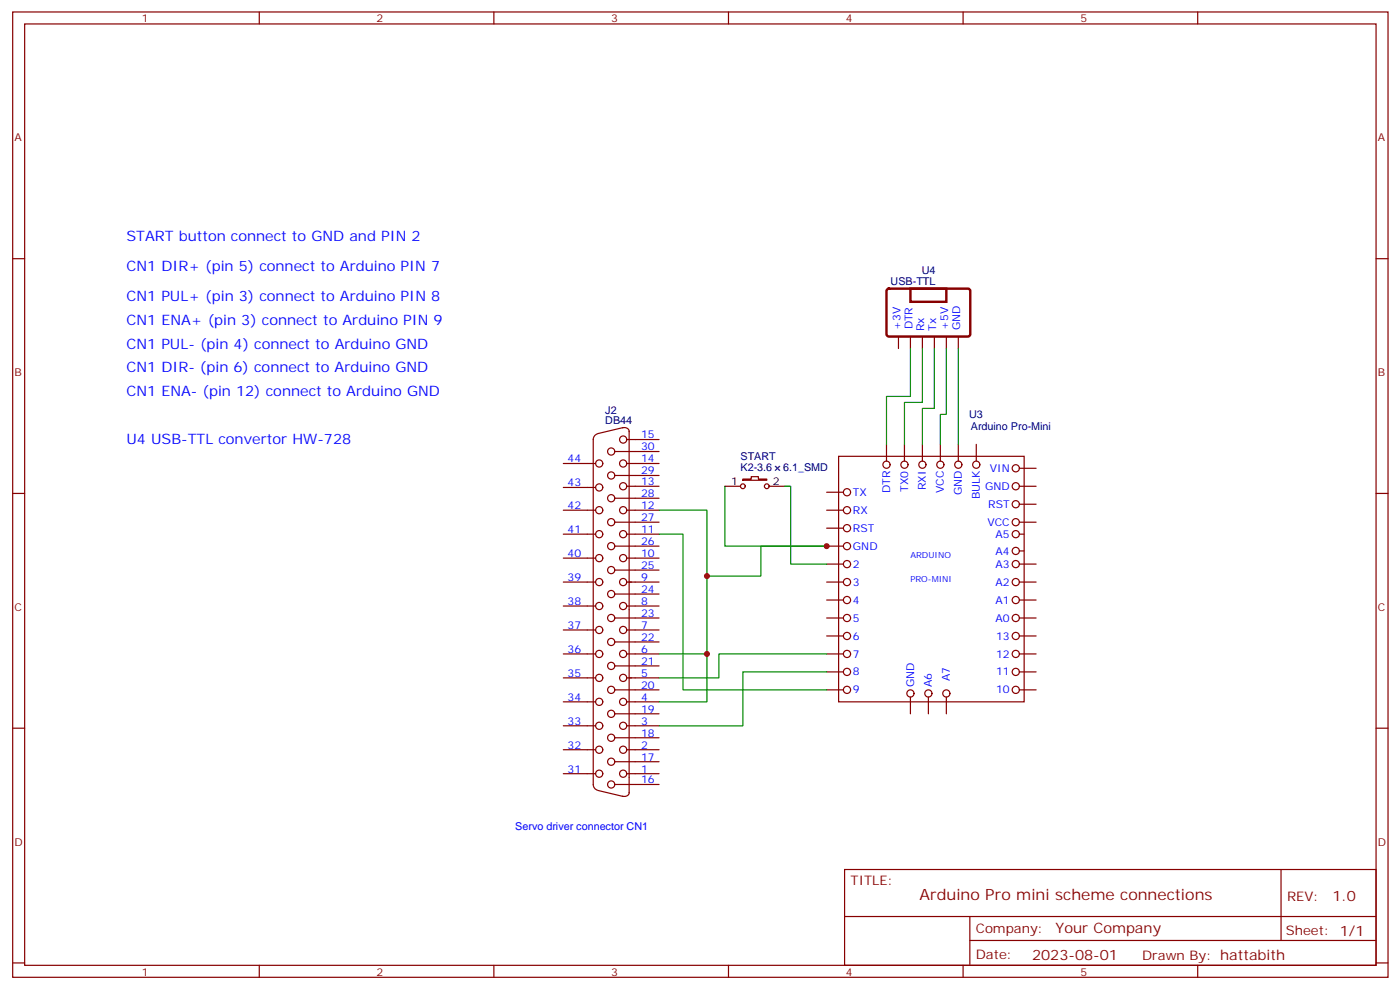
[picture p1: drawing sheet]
<svg xmlns="http://www.w3.org/2000/svg" width="413mm" height="292mm" viewBox="0 0 413 292" stroke-linecap="round" stroke-linejoin="round" font-family="sans-serif">
<g fill="none" stroke="#870000" stroke-width=".35">
<path d="M3.7 3.5h405.4v284.4h-405.4zM7.3 7.1h398.3v277.2h-398.3zM76.4 3.5v3.6M145.6 3.5v3.6M214.7 3.5v3.6M283.8 3.5v3.6M353 3.5v3.6M3.7 76.2h3.6M405.6 76.2h3.5M264.8 99.1v3.6M268.3 99.1v3.6M271.9 99.1v3.6"/>
<path d="M275.4 99.1v3.6M278.9 99.1v3.6M282.4 99.1v3.6M166 136.5h9.5M176.1 127.8a1.77 1.77 0 0 0-1.3 1.7v101.6a1.77 1.77 0 0 0 1.3 1.7M181.2 133h13M183.5 126a1.41 1.41 0 0 1 1.9 1.1M183.7 125.9l-7.5 1.8M184.7 136.5h9.5M184.7 129.5h9.5M185.4 127v106.5M247.2 134.4h54.6v72.3h-54.6z"/>
<path d="M261.3 130.9v4.9M266.6 130.9v4.9M271.9 130.9v4.9M277.1 130.9v4.9M282.4 130.9v4.9M287.7 130.9v4.9M300.4 137.9h5M3.7 145.3h3.6M166 157.3h9.5M166 150.3h9.5M166 143.6h9.5M181.2 153.8h13"/>
<path d="M181.2 146.8h13M181.2 140.1h13M184.7 157.3h9.5M184.7 150.3h9.5M184.7 143.2h9.5M213.6 143.2h4.6M218.9 141.1h2.5v-.7h2.1v.7h2.5v.4h-7.1zM226.7 143.2h4.6M243.6 150.3h5M243.6 145h5M243.6 155.6h5M300.4 157.3h1.4"/>
<path d="M300.4 143.2h5M300.4 153.8h5M300.4 148.5h5M405.6 145.3h3.5M166 178.5h9.5M166 171.4h9.5M166 164.4h9.5M181.2 175h13M181.2 167.9h13M181.2 160.9h13M184.7 178.5h9.5M184.7 171.4h9.5"/>
<path d="M184.7 164.4h9.5M243.6 171.4h5M243.6 160.9h5M243.6 166.2h5M243.6 176.7h5M300.4 171.4h5M300.4 166.2h5M300.4 176.7h5M300.4 162.3h1.4M166 199.7h9.5M166 192.6h9.5M166 185.6h9.5"/>
<path d="M181.2 196.1h13M181.2 189.1h13M181.2 182h13M184.7 199.7h9.5M184.7 192.6h9.5M184.7 185.6h9.5M243.6 192.6h5M243.6 182h5M243.6 187.3h5M243.6 197.9h5M300.4 192.6h5M300.4 182h5"/>
<path d="M300.4 187.3h5M300.4 197.9h5M3.7 214.5h3.6M166 213.8h9.5M166 206.7h9.5M181.2 217.3h13M181.2 210.3h13M181.2 203.2h13M184.7 213.8h9.5M184.7 206.7h9.5M243.6 203.2h5M268.3 205.3v5"/>
<path d="M273.6 205.3v5M278.9 205.3v5M300.4 203.2h5M405.6 214.5h3.5M166 220.8h9.5M166 227.9h9.5M176.2 232.8l7.5 1.8M181.2 224.4h13M181.2 231.1h13M184.7 220.8h9.5M184.7 227.9h9.5M185.4 233.4a1.31 1.31 0 0 1-1.9 1.1"/>
<path d="M248.9 256.1h156.7v28.2h-156.7zM377.5 256.1l.1 20.9M249 270h156.4M285.8 277h119.6M285.8 270v14.1M3.7 283.6h3.6M76.4 284.3v3.6M145.6 284.3v3.6M214.7 284.3v3.6M283.8 284.3v3.6M353 284.3v3.6M405.6 283.6h3.5"/>
<circle cx="176.6" cy="136.5" r="1.06"/>
<circle cx="180.1" cy="133" r="1.06"/>
<circle cx="183.7" cy="136.5" r="1.06"/>
<circle cx="183.7" cy="129.5" r="1.06"/>
<circle cx="261.3" cy="136.9" r="1.06"/>
<circle cx="266.6" cy="136.9" r="1.06"/>
<circle cx="271.9" cy="136.9" r="1.06"/>
<circle cx="277.1" cy="136.9" r="1.06"/>
<circle cx="282.4" cy="136.9" r="1.06"/>
<circle cx="287.7" cy="136.9" r="1.06"/>
<circle cx="299.4" cy="137.9" r="1.06"/>
<circle cx="176.6" cy="150.3" r="1.06"/>
<circle cx="176.6" cy="143.6" r="1.06"/>
<circle cx="176.6" cy="157.3" r="1.06"/>
<circle cx="180.1" cy="146.8" r="1.06"/>
<circle cx="180.1" cy="140.1" r="1.06"/>
<circle cx="180.1" cy="153.8" r="1.06"/>
<circle cx="183.7" cy="150.3" r="1.06"/>
<circle cx="183.7" cy="143.2" r="1.06"/>
<circle cx="183.7" cy="157.3" r="1.06"/>
<circle cx="218.9" cy="143.2" r=".71"/>
<circle cx="226" cy="143.2" r=".71"/>
<circle cx="249.6" cy="155.6" r="1.06"/>
<circle cx="249.6" cy="150.3" r="1.06"/>
<circle cx="249.6" cy="145" r="1.06"/>
<circle cx="299.4" cy="148.5" r="1.06"/>
<circle cx="299.4" cy="153.8" r="1.06"/>
<circle cx="299.4" cy="143.2" r="1.06"/>
<circle cx="299.4" cy="157.3" r="1.06"/>
<circle cx="176.6" cy="178.5" r="1.06"/>
<circle cx="176.6" cy="171.4" r="1.06"/>
<circle cx="176.6" cy="164.4" r="1.06"/>
<circle cx="180.1" cy="167.9" r="1.06"/>
<circle cx="180.1" cy="175" r="1.06"/>
<circle cx="180.1" cy="160.9" r="1.06"/>
<circle cx="183.7" cy="178.5" r="1.06"/>
<circle cx="183.7" cy="164.4" r="1.06"/>
<circle cx="183.7" cy="171.4" r="1.06"/>
<circle cx="249.6" cy="171.4" r="1.06"/>
<circle cx="249.6" cy="160.9" r="1.06"/>
<circle cx="249.6" cy="166.2" r="1.06"/>
<circle cx="249.6" cy="176.7" r="1.06"/>
<circle cx="299.4" cy="166.2" r="1.06"/>
<circle cx="299.4" cy="176.7" r="1.06"/>
<circle cx="299.4" cy="171.4" r="1.06"/>
<circle cx="299.4" cy="162.3" r="1.06"/>
<circle cx="176.6" cy="199.7" r="1.06"/>
<circle cx="176.6" cy="192.6" r="1.06"/>
<circle cx="176.6" cy="185.6" r="1.06"/>
<circle cx="180.1" cy="189.1" r="1.06"/>
<circle cx="180.1" cy="182" r="1.06"/>
<circle cx="180.1" cy="196.1" r="1.06"/>
<circle cx="183.7" cy="199.7" r="1.06"/>
<circle cx="183.7" cy="185.6" r="1.06"/>
<circle cx="183.7" cy="192.6" r="1.06"/>
<circle cx="249.6" cy="182" r="1.06"/>
<circle cx="249.6" cy="187.3" r="1.06"/>
<circle cx="249.6" cy="192.6" r="1.06"/>
<circle cx="249.6" cy="197.9" r="1.06"/>
<circle cx="299.4" cy="182" r="1.06"/>
<circle cx="299.4" cy="197.9" r="1.06"/>
<circle cx="299.4" cy="187.3" r="1.06"/>
<circle cx="299.4" cy="192.6" r="1.06"/>
<circle cx="176.6" cy="206.7" r="1.06"/>
<circle cx="176.6" cy="213.8" r="1.06"/>
<circle cx="180.1" cy="210.3" r="1.06"/>
<circle cx="180.1" cy="203.2" r="1.06"/>
<circle cx="180.1" cy="217.3" r="1.06"/>
<circle cx="183.7" cy="206.7" r="1.06"/>
<circle cx="183.7" cy="213.8" r="1.06"/>
<circle cx="249.6" cy="203.2" r="1.06"/>
<circle cx="268.3" cy="204.3" r="1.06"/>
<circle cx="273.6" cy="204.3" r="1.06"/>
<circle cx="278.9" cy="204.3" r="1.06"/>
<circle cx="299.4" cy="203.2" r="1.06"/>
<circle cx="176.6" cy="220.8" r="1.06"/>
<circle cx="176.6" cy="227.9" r="1.06"/>
<circle cx="180.1" cy="224.4" r="1.06"/>
<circle cx="180.1" cy="231.1" r="1.06"/>
<circle cx="183.7" cy="227.9" r="1.06"/>
<circle cx="183.7" cy="220.8" r="1.06"/>
</g>
<path d="M268.3 102.7v14.1h-7v14.1M271.9 102.7v15.8h-5.3v12.4M275.4 102.7v17.6h-3.5v10.6M278.9 102.7v19.4h-1.8v8.8M282.4 102.7v28.2M194.2 157.3h7.1v45.9h42.3M194.2 150.3h14.2v42.3M213.6 143.2v17.7h30h-19.4v8.8h-15.8M231.3 143.2h1.7v23h10.6M194.2 192.6h14.2v14.1h-14.2M243.6 192.6h-31.7v7.1h-17.7M243.6 197.9h-24.7v15.9h-24.7" fill="none" stroke="#008700" stroke-width=".35"/>
<path d="M261.5 85.2l.5-.2 23.5 .1 .5 .6-.1 13-.6 .4h-23.6l-.4-.7v-12.7zM268.3 85h10.6v3.9h-10.6z" fill="none" stroke="#600" stroke-width=".71"/>
<g fill="#c00">
<circle cx="208.4" cy="192.6" r=".88"/>
<circle cx="208.4" cy="169.7" r=".88"/>
<circle cx="243.6" cy="160.9" r=".88"/>
</g>
<text font-size="4.6" fill="#800" x="271" y="265.1">Arduino Pro mini scheme connections</text>
<g font-size="4.2" fill="#00f">
<text x="37.3" y="70.9">START button connect to GND and PIN 2</text>
<text x="37.3" y="79.7">CN1 DIR+ (pin 5) connect to Arduino PIN 7</text>
<text x="37.3" y="88.5">CN1 PUL+ (pin 3) connect to Arduino PIN 8</text>
<text x="37.3" y="95.6">CN1 ENA+ (pin 3) connect to Arduino PIN 9</text>
<text x="37.3" y="102.7">CN1 PUL- (pin 4) connect to Arduino GND</text>
<text x="37.3" y="109.7">CN1 DIR- (pin 6) connect to Arduino GND</text>
<text x="37.3" y="116.8">CN1 ENA- (pin 12) connect to Arduino GND</text>
<text x="37.3" y="130.9">U4 USB-TTL convertor HW-728</text>
</g>
<g font-size="4.2" fill="#800">
<text x="392.7" y="265.4">1.0</text>
<text x="311.1" y="274.9">Your Company</text>
<text x="304.2" y="282.7">2023-08-01</text>
</g>
<g font-size="3.9" fill="#800">
<text x="250.7" y="260.7">TITLE:</text>
<text x="379.3" y="265.4">REV:</text>
<text x="287.6" y="274.9">Company:</text>
<text x="379" y="275.5">Sheet: 1/1</text>
<text x="287.6" y="282.6">Date:</text>
<text x="336.6" y="282.7">Drawn By: hattabith</text>
</g>
<g font-size="3.2" fill="#800">
<text x="41.8" y="6.5">1</text>
<text x="111" y="6.5">2</text>
<text x="180.1" y="6.5">3</text>
<text x="249.3" y="6.5">4</text>
<text x="318.4" y="6.5">5</text>
<text x="4.3" y="41.6">A</text>
<text x="406.1" y="41.6">A</text>
<text x="4.3" y="110.8">B</text>
<text x="406.1" y="110.8">B</text>
<text x="4.3" y="179.9">C</text>
<text x="406.1" y="179.9">C</text>
<text x="4.3" y="249.1">D</text>
<text x="406.1" y="249.1">D</text>
<text x="41.8" y="287.3">1</text>
<text x="111" y="287.3">2</text>
<text x="180.1" y="287.3">3</text>
<text x="249.3" y="287.3">4</text>
<text x="318.4" y="287.3">5</text>
</g>
<g font-size="3.2" fill="#000080">
<text x="262.5" y="84">USB-TTL</text>
<text x="271.7" y="80.8">U4</text>
<text x="178.4" y="124.9">DB44</text>
<text x="178.4" y="121.8">J2</text>
<text x="285.6" y="123.2">U3</text>
<text x="286.1" y="126.7">Arduino Pro-Mini</text>
<text x="218.3" y="135.5">START</text>
<text x="218.3" y="138.6">K2-3.6</text>
<text x="230.8" y="138.6">6.1_SMD</text>
</g>
<g font-size="3.2" fill="#00f">
<text x="265.4" y="97.2" transform="rotate(-90 265.4 97.2)">+3V</text>
<text x="268.9" y="97" transform="rotate(-90 268.9 97)">DTR</text>
<text x="272.4" y="97.6" transform="rotate(-90 272.4 97.6)">Rx</text>
<text x="275.9" y="97.4" transform="rotate(-90 275.9 97.4)">Tx</text>
<text x="279.5" y="97.2" transform="rotate(-90 279.5 97.2)">+5V</text>
<text x="283" y="97.3" transform="rotate(-90 283 97.3)">GND</text>
<text x="188.9" y="129.1">15</text>
<text x="167.3" y="136.2">44</text>
<text x="188.9" y="136.2">14</text>
<text x="188.9" y="132.6">30</text>
<text x="167.3" y="143.2">43</text>
<text x="188.9" y="142.9">13</text>
<text x="188.9" y="139.7">29</text>
<text x="291.7" y="139">VIN</text>
<text x="167.3" y="149.9">42</text>
<text x="188.9" y="149.9">12</text>
<text x="188.9" y="146.4">28</text>
<text x="251.4" y="146">TX</text>
<text x="262.3" y="145.2" transform="rotate(-90 262.3 145.2)">DTR</text>
<text x="267.6" y="144.8" transform="rotate(-90 267.6 144.8)">TX0</text>
<text x="272.9" y="144.4" transform="rotate(-90 272.9 144.4)">RXI</text>
<text x="278.2" y="145.2" transform="rotate(-90 278.2 145.2)">VCC</text>
<text x="283.5" y="145.9" transform="rotate(-90 283.5 145.9)">GND</text>
<text x="288.8" y="147.1" transform="rotate(-90 288.8 147.1)">BULK</text>
<text x="290.3" y="144.3">GND</text>
<text x="291.3" y="149.6">RST</text>
<text x="188.9" y="153.5">27</text>
<text x="251.4" y="151.3">RX</text>
<text x="291" y="154.9">VCC</text>
<text x="167.3" y="157">41</text>
<text x="188.9" y="157">11</text>
<text x="188.9" y="160.5">26</text>
<text x="251.4" y="156.6">RST</text>
<text x="251.4" y="161.9">GND</text>
<text x="293.4" y="158.4">A5</text>
<text x="167.3" y="164">40</text>
<text x="188.9" y="164">10</text>
<text x="188.9" y="167.6">25</text>
<text x="251.4" y="167.2">2</text>
<text x="293.4" y="167.2">A3</text>
<text x="293.4" y="163.3">A4</text>
<text x="167.3" y="171.1">39</text>
<text x="188.9" y="171.1">9</text>
<text x="251.4" y="172.5">3</text>
<text x="293.4" y="172.5">A2</text>
<text x="167.3" y="178.2">38</text>
<text x="188.9" y="178.2">8</text>
<text x="188.9" y="174.6">24</text>
<text x="251.4" y="177.8">4</text>
<text x="293.4" y="177.8">A1</text>
<text x="167.3" y="185.2">37</text>
<text x="188.9" y="185.2">7</text>
<text x="188.9" y="181.7">23</text>
<text x="251.4" y="183.1">5</text>
<text x="293.4" y="183.1">A0</text>
<text x="188.9" y="188.7">22</text>
<text x="251.4" y="188.4">6</text>
<text x="293.6" y="188.4">13</text>
<text x="167.3" y="192.3">36</text>
<text x="188.9" y="192.3">6</text>
<text x="188.9" y="195.8">21</text>
<text x="251.4" y="193.7">7</text>
<text x="293.6" y="193.7">12</text>
<text x="167.3" y="199.3">35</text>
<text x="188.9" y="199.3">5</text>
<text x="188.9" y="202.8">20</text>
<text x="251.4" y="199">8</text>
<text x="269.4" y="202.5" transform="rotate(-90 269.4 202.5)">GND</text>
<text x="274.7" y="202.5" transform="rotate(-90 274.7 202.5)">A6</text>
<text x="280" y="200.7" transform="rotate(-90 280 200.7)">A7</text>
<text x="293.6" y="199">11</text>
<text x="167.3" y="206.4">34</text>
<text x="188.9" y="206.4">4</text>
<text x="188.9" y="209.9">19</text>
<text x="251.4" y="204.3">9</text>
<text x="293.6" y="204.3">10</text>
<text x="167.3" y="213.4">33</text>
<text x="188.9" y="213.4">3</text>
<text x="167.3" y="220.5">32</text>
<text x="188.9" y="220.5">2</text>
<text x="188.9" y="217">18</text>
<text x="167.3" y="227.5">31</text>
<text x="188.9" y="227.5">1</text>
<text x="188.9" y="224">17</text>
<text x="188.9" y="230.7">16</text>
<text x="151.9" y="244.4">Servo driver connector CN1</text>
</g>
<g font-size="3.2">
<text x="215.5" y="142.9">1</text>
<text x="227.8" y="142.9">2</text>
</g>
<g font-size="2.5" fill="#00f">
<text x="268.3" y="164.4">ARDUINO</text>
<text x="268.3" y="171.4">PRO-MINI</text>
</g>
</svg>
